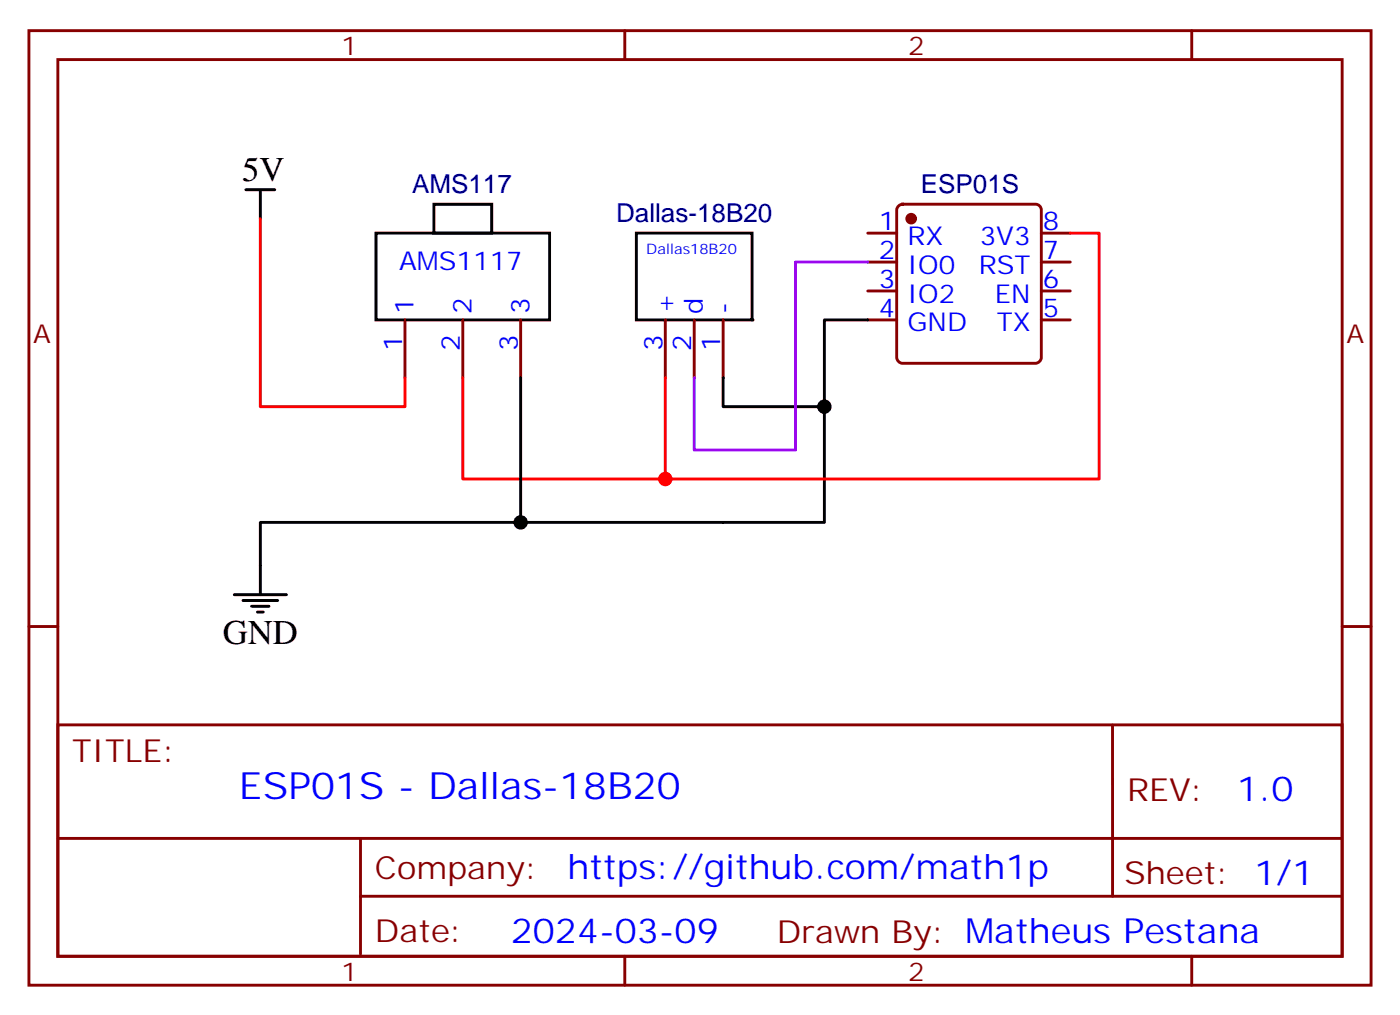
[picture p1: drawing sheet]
<svg xmlns="http://www.w3.org/2000/svg" width="171mm" height="124mm" viewBox="0 0 171 124" stroke-linecap="round" stroke-linejoin="round" font-family="sans-serif">
<g fill="none" stroke="#870000" stroke-width=".35">
<path d="M3.5 3.7h163.7v116.5h-163.7zM7.1 7.3h156.6v109.3h-156.6zM76.2 3.7v3.6M145.3 3.7v3.6M49.4 39v7.1M56.4 39v7.1M63.5 39v7.1M81.1 39v7.1M84.7 39v7.1M88.2 39v7.1M105.8 28.4h3.6M105.8 32h3.6"/>
<path d="M105.8 35.5h3.6M105.8 39h3.6M109.6 25.1l.5-.2h16.2a.71 .71 0 0 1 .7 .7v18a.76 .76 0 0 1-.7 .7h-16.2a.76 .76 0 0 1-.7-.7v-18zM127 28.4h3.5M127 32h3.5M127 35.5h3.5M127 39h3.5M3.5 76.4h3.6M163.7 76.4h3.5M7.1 88.4h156.6v28.2h-156.6zM135.7 88.4v20.9M7.1 102.3h156.5"/>
<path d="M44 109.3h119.6M44 102.3v14.1M76.2 116.6v3.6M145.3 116.6v3.6"/>
</g>
<circle cx="111.1" cy="26.7" r=".53" fill="#870000" stroke="#870000" stroke-width=".35"/>
<path d="M30 23.1h3.5M31.7 23.1v3.6M45.9 28.4h21.1v10.6h-21.1zM52.9 24.9h7.1v3.5h-7.1zM77.6 28.4h14.1v10.6h-14.1zM105.8 39h-5.3v24.7h-68.8v8.8M63.5 46.1v17.6M88.2 46.1v3.5h12.3M28.6 72.5h6.3M29.6 73.2h4.3M30.7 73.9h2.1M31.4 74.6h.7" fill="none" stroke="#000" stroke-width=".35"/>
<circle cx="91.7" cy="39" r=".18" fill="#000"/>
<path d="M31.7 26.7v22.9h17.7v-3.5M130.5 28.4h3.6v30h-53M56.4 46.1v12.3h24.7v-12.3" fill="none" stroke="#f00" stroke-width=".35"/>
<path d="M105.8 32h-8.8v22.9h-12.3v-8.8" fill="none" stroke="#90f" stroke-width=".35"/>
<circle cx="81.1" cy="58.4" r=".88" fill="#f00"/>
<g fill="#000">
<circle cx="100.5" cy="49.6" r=".88"/>
<circle cx="63.5" cy="63.7" r=".88"/>
</g>
<text font-size="4.6" fill="#00f" x="29.1" y="97.4">ESP01S - Dallas-18B20</text>
<g font-size="4.2">
<text x="29.5" y="22.1">5V</text>
<text x="27.2" y="78.6">GND</text>
</g>
<g font-size="4.2" fill="#00f">
<text x="150.9" y="97.7">1.0</text>
<text x="69.2" y="107.2">https://github.com/math1p</text>
<text x="62.3" y="115">2024-03-09</text>
</g>
<g font-size="3.9" fill="#800">
<text x="8.8" y="93">TITLE:</text>
<text x="137.4" y="97.7">REV:</text>
<text x="45.7" y="107.2">Company:</text>
<text x="137.1" y="107.8">Sheet: 1/1</text>
<text x="45.7" y="114.9">Date:</text>
<text x="94.8" y="115">Drawn By: Matheus Pestana</text>
</g>
<g font-size="3.2" fill="#800">
<text x="41.6" y="6.7">1</text>
<text x="110.8" y="6.7">2</text>
<text x="4.1" y="41.8">A</text>
<text x="164.2" y="41.8">A</text>
<text x="41.6" y="119.6">1</text>
<text x="110.8" y="119.6">2</text>
</g>
<g font-size="3.2" fill="#000080">
<text x="50.3" y="23.6">AMS117</text>
<text x="112.3" y="23.6">ESP01S</text>
<text x="75.1" y="27.1">Dallas-18B20</text>
</g>
<g font-size="3.2" fill="#00f">
<text x="107.2" y="28.1">1</text>
<text x="110.7" y="29.8">RX</text>
<text x="119.5" y="29.8">3V3</text>
<text x="127.2" y="28.1">8</text>
<text x="48.7" y="32.9">AMS1117</text>
<text x="107.2" y="31.6">2</text>
<text x="107.2" y="35.1">3</text>
<text x="110.7" y="33.4">IO0</text>
<text x="119.4" y="33.4">RST</text>
<text x="127.2" y="35.1">6</text>
<text x="127.2" y="31.6">7</text>
<text x="50.4" y="38.3" transform="rotate(-90 50.4 38.3)">1</text>
<text x="57.5" y="38.3" transform="rotate(-90 57.5 38.3)">2</text>
<text x="64.6" y="38.3" transform="rotate(-90 64.6 38.3)">3</text>
<text x="82.2" y="38.3" transform="rotate(-90 82.2 38.3)">+</text>
<text x="85.7" y="38.3" transform="rotate(-90 85.7 38.3)">d</text>
<text x="89.3" y="38.3" transform="rotate(-90 89.3 38.3)">-</text>
<text x="107.2" y="38.7">4</text>
<text x="110.7" y="36.9">IO2</text>
<text x="110.7" y="40.4">GND</text>
<text x="121.3" y="36.9">EN</text>
<text x="121.6" y="40.4">TX</text>
<text x="127.2" y="38.7">5</text>
<text x="49" y="42.8" transform="rotate(-90 49 42.8)">1</text>
<text x="56.1" y="42.8" transform="rotate(-90 56.1 42.8)">2</text>
<text x="63.1" y="42.8" transform="rotate(-90 63.1 42.8)">3</text>
<text x="80.8" y="42.8" transform="rotate(-90 80.8 42.8)">3</text>
<text x="84.3" y="42.8" transform="rotate(-90 84.3 42.8)">2</text>
<text x="87.8" y="42.8" transform="rotate(-90 87.8 42.8)">1</text>
</g>
<text font-size="1.8" fill="#00f" x="78.8" y="30.9">Dallas18B20</text>
</svg>
